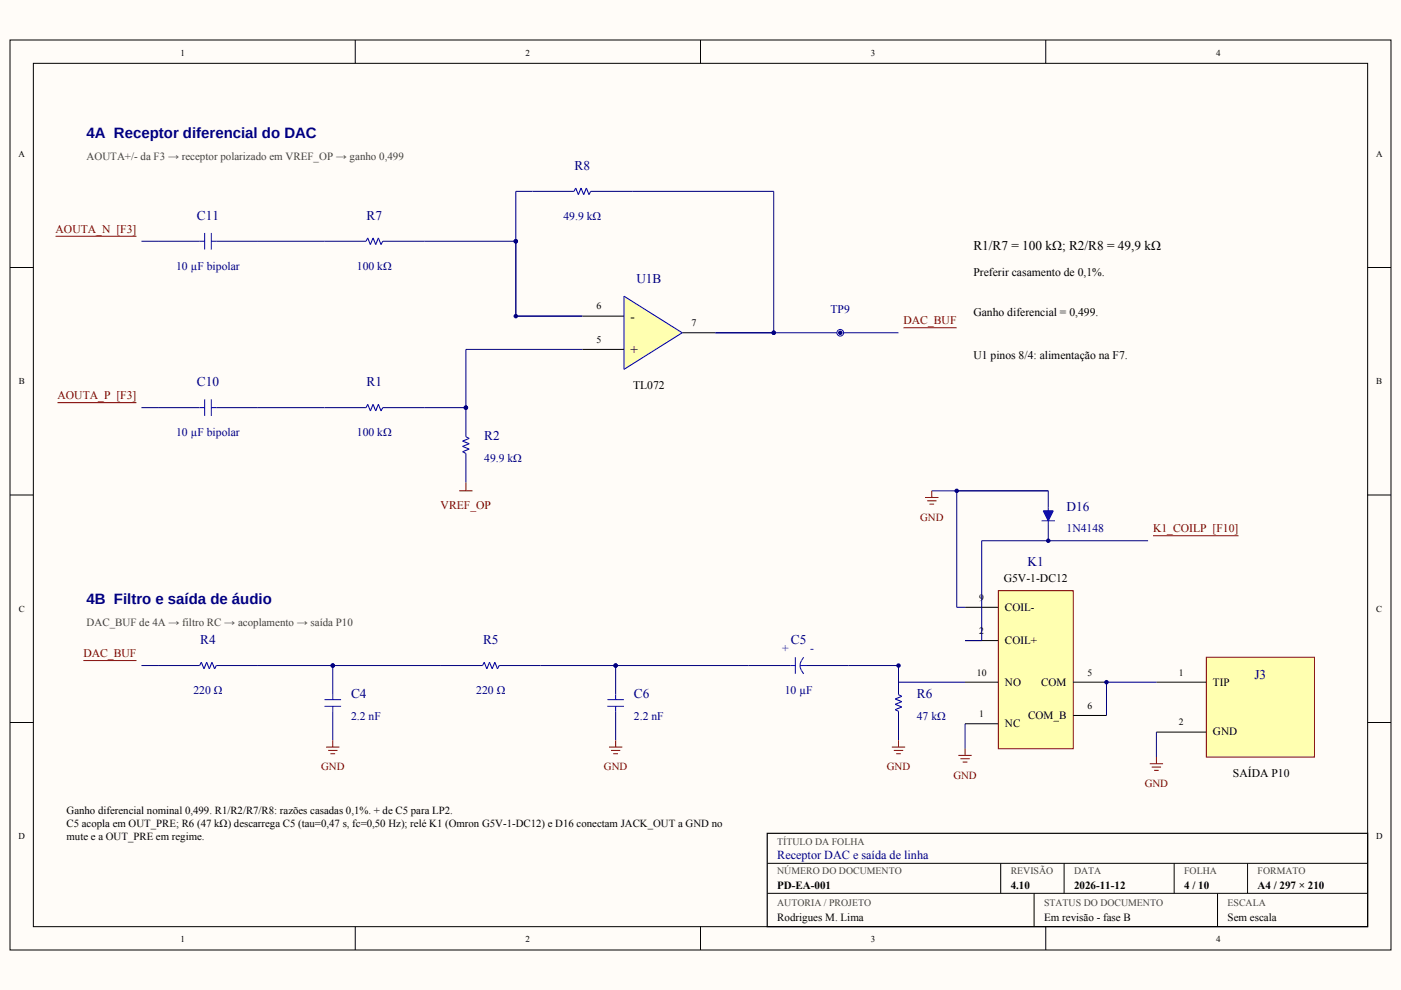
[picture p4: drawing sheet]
<svg xmlns="http://www.w3.org/2000/svg" width="297mm" height="210mm" viewBox="0 0 297 210" stroke-linecap="round" stroke-linejoin="round" font-family="sans-serif">
<path d="M0 0h297v209.9h-297z" fill-rule="evenodd" fill="#fffcf8"/>
<g fill="none" stroke="#000" stroke-width=".21">
<path d="M2.1 8.5h292.8v192.9h-292.8zM7.1 13.4h282.9v183.1h-282.9zM75.3 8.5v4.9M148.5 8.5v4.9M221.7 8.5v4.9M2.1 56.7h5M290 56.7h4.9M2.1 105h5M290 105h4.9M2.1 153.2h5M290 153.2h4.9M75.3 196.5v4.9"/>
<path d="M148.5 196.5v4.9M162.7 183h127.3M162.7 189.4h127.3M212.2 183v6.4M219.2 189.4v7.1M221.7 196.5v4.9M225.6 183v6.4M248.9 183v6.4M258.1 189.4v7.1M264.5 183v6.4"/>
</g>
<path d="M162.7 176.7h127.3v19.8h-127.3z" fill="none" stroke="#000" stroke-width=".25"/>
<path d="M30 51.2h12.3M45.9 51.2h31.7M81.1 51.2h8.9M30 86.4h12.3M45.9 86.4h31.7M81.1 86.4h8.9" fill="none" stroke="#000080" stroke-width=".21"/>
<path d="M42.3 51.2h1.1M43.4 49.4v3.5M44.8 51.2h1.1M44.8 49.4v3.5M42.3 86.4h1.1M43.4 84.7v3.5M44.8 84.7v3.5M44.8 86.4h1.1" fill="none" stroke="#00f" stroke-width=".21"/>
<path d="M11.8 50.1h17.1M12.2 85.4h16.7" fill="none" stroke="#800000" stroke-width=".21"/>
<path d="M77.6 51.2l.4-.8 .5 1.5 .6-1.5 .6 1.5 .5-1.5 .6 1.5 .3-.7M77.6 86.4l.4-.7 .5 1.4 .6-1.4 .6 1.4 .5-1.4 .6 1.4 .3-.7" fill="none" stroke="#00f" stroke-width=".23"/>
<path d="M132.3 62.8l12.3 7.8-12.3 7.7z" fill="#ffffb0"/>
<path d="M132.3 62.8l12.3 7.8-12.3 7.7z" fill="none" stroke="#00f" stroke-width=".23"/>
<path d="M123.5 67h8.8M123.5 74.1h8.8M144.6 70.6h7.1" fill="none" stroke="#000" stroke-width=".21"/>
<path d="M90 51.2h19.4v15.8h14.1M123.5 74.1h-24.7v12.3h-8.8" fill="none" stroke="#000080" stroke-width=".21"/>
<circle cx="98.8" cy="86.4" r=".48" fill="#000080"/>
<path d="M121.7 40.6h-12.3v26.4h14.1M125.2 40.6h8.9M98.8 86.4v6.2M98.8 96.1v6.2" fill="none" stroke="#000080" stroke-width=".21"/>
<path d="M121.7 40.6l.4-.7 .5 1.4 .6-1.4 .6 1.4 .5-1.4 .6 1.4 .3-.7M98.8 92.6l.7 .4-1.4 .5 1.4 .6-1.4 .6 1.4 .5-1.4 .6 .7 .3" fill="none" stroke="#00f" stroke-width=".23"/>
<path d="M97.4 104.1h2.8M98.8 102.3v1.8" fill="none" stroke="#800000" stroke-width=".21"/>
<g fill="#000080">
<circle cx="109.4" cy="67" r=".48"/>
<circle cx="109.4" cy="51.2" r=".48"/>
</g>
<path d="M134.1 40.6h29.9v30h-12.3" fill="none" stroke="#000080" stroke-width=".21"/>
<circle cx="164" cy="70.6" r=".48" fill="#000080"/>
<path d="M151.7 70.6h38.8" fill="none" stroke="#000080" stroke-width=".21"/>
<path d="M191.6 69.5h11.2" fill="none" stroke="#800000" stroke-width=".21"/>
<circle cx="178.2" cy="70.6" r=".71" fill="#fff" stroke="#00f" stroke-width=".21"/>
<path d="M30 141.1h12.3M45.9 141.1h24.7v6.2M70.6 150.8v6.2" fill="none" stroke="#000080" stroke-width=".21"/>
<path d="M42.3 141.1l.4-.7 .6 1.4 .5-1.4 .6 1.4 .5-1.4 .6 1.4 .4-.7" fill="none" stroke="#00f" stroke-width=".23"/>
<path d="M17.7 140.1h11.2M69.1 158.4h2.9M69.6 159.1h1.9M70.1 159.8h.9M70.6 157v1.4" fill="none" stroke="#800000" stroke-width=".21"/>
<path d="M68.8 148.3h3.5M68.8 149.8h3.5M70.6 147.3v1M70.6 149.8v1" fill="none" stroke="#00f" stroke-width=".21"/>
<circle cx="70.6" cy="141.1" r=".48" fill="#000080"/>
<path d="M70.6 141.1h31.7M105.8 141.1h24.7v6.2M130.5 150.8v6.2" fill="none" stroke="#000080" stroke-width=".21"/>
<path d="M102.3 141.1l.4-.7 .5 1.4 .6-1.4 .6 1.4 .5-1.4 .6 1.4 .3-.7" fill="none" stroke="#00f" stroke-width=".23"/>
<path d="M128.8 148.3h3.5M128.8 149.8h3.5M130.5 147.3v1M130.5 149.8v1" fill="none" stroke="#00f" stroke-width=".21"/>
<path d="M129.1 158.4h2.8M129.5 159.1h2M130 159.8h1M130.5 157v1.4" fill="none" stroke="#800000" stroke-width=".21"/>
<circle cx="130.5" cy="141.1" r=".48" fill="#000080"/>
<path d="M222.2 104.1v3.5M222.2 111.1v3.6M130.5 141.1h37.1M171.1 141.1h19.4v6.2M190.5 150.8v6.2" fill="none" stroke="#000080" stroke-width=".21"/>
<path d="M168.6 139.3v3.6M167.6 141.1h1M169.6 141.1h1.5" fill="none" stroke="#00f" stroke-width=".21"/>
<path d="M170.4 139.3a2.39 2.39 0 0 0 0 3.6M190.5 147.3l.7 .3-1.4 .6 1.4 .6-1.4 .5 1.4 .6-1.4 .6 .7 .3" fill="none" stroke="#00f" stroke-width=".23"/>
<path d="M189.1 158.4h2.8M189.5 159.1h2M190 159.8h1M190.5 157v1.4" fill="none" stroke="#800000" stroke-width=".21"/>
<path d="M221.2 108.3h2.1l-1.1 2.1z" fill="#00f"/>
<path d="M221.2 108.3h2.1l-1.1 2.1z" fill="none" stroke="#00f" stroke-width=".23"/>
<path d="M220.8 110.4h2.9M222.2 107.6v.7M222.2 110.4v.7" fill="none" stroke="#00f" stroke-width=".21"/>
<path d="M197.6 104.1h24.6M222.2 114.7h21.2" fill="none" stroke="#000080" stroke-width=".21"/>
<path d="M196.1 105.5h2.9M196.6 106.2h1.9M197.1 106.9h.9M197.6 104.1v1.4M244.5 113.6h18.1" fill="none" stroke="#800000" stroke-width=".21"/>
<path d="M211.7 125.2h15.8v33.6h-15.8z" fill-rule="evenodd" fill="#ffffb0" stroke="#800000" stroke-width=".21"/>
<path d="M204.6 128.8h7.1M204.6 135.8h7.1M204.6 144.6h7.1M204.6 153.5h7.1M227.5 144.6h7.1M227.5 151.7h7.1" fill="none" stroke="#000" stroke-width=".21"/>
<path d="M222.2 104.1h-19.4v24.7h1.8M222.2 114.7h-14.1v21.1h-3.5M190.5 141.1v3.5h14.1M204.6 153.5v5.3M234.6 144.6v7.1" fill="none" stroke="#000080" stroke-width=".21"/>
<path d="M204.6 158.8v1.4M203.2 160.2h2.8M203.6 160.9h2M204.1 161.6h1" fill="none" stroke="#800000" stroke-width=".21"/>
<path d="M255.8 139.3h22.9v21.2h-22.9z" fill-rule="evenodd" fill="#ffffb0" stroke="#800000" stroke-width=".21"/>
<path d="M245.2 144.6h10.6M245.2 155.2h10.6" fill="none" stroke="#000" stroke-width=".21"/>
<path d="M234.6 144.6h10.6M245.2 155.2v5.3" fill="none" stroke="#000080" stroke-width=".21"/>
<path d="M243.8 161.9h2.8M244.2 162.6h2M244.7 163.3h1M245.2 160.5v1.4" fill="none" stroke="#800000" stroke-width=".21"/>
<g fill="#000080">
<circle cx="109.4" cy="51.2" r=".48"/>
<circle cx="98.8" cy="86.4" r=".48"/>
<circle cx="164" cy="70.6" r=".48"/>
<circle cx="178.2" cy="70.6" r=".48"/>
<circle cx="70.6" cy="141.1" r=".48"/>
<circle cx="130.5" cy="141.1" r=".48"/>
<circle cx="190.5" cy="141.1" r=".48"/>
<circle cx="202.8" cy="104.1" r=".48"/>
<circle cx="222.2" cy="114.7" r=".48"/>
<circle cx="234.6" cy="144.6" r=".48"/>
</g>
<g font-size="3.2" fill="#000080">
<text x="18.3" y="29.3">4A Receptor diferencial do DAC</text>
<text x="18.3" y="128.1">4B Filtro e saída de áudio</text>
</g>
<g font-size="2.8" fill="#000080">
<text x="121.8" y="36">R8</text>
<text x="41.7" y="46.6">C11</text>
<text x="77.7" y="46.6">R7</text>
<text x="134.9" y="60">U1B</text>
<text x="41.7" y="81.8">C10</text>
<text x="77.7" y="81.8">R1</text>
<text x="102.7" y="93.3">R2</text>
<text x="226.1" y="108.3">D16</text>
<text x="217.9" y="119.9">K1</text>
<text x="42.5" y="136.5">R4</text>
<text x="102.4" y="136.5">R5</text>
<text x="167.7" y="136.5">C5</text>
<text x="266" y="143.9">J3</text>
<text x="74.4" y="148">C4</text>
<text x="134.4" y="148">C6</text>
<text x="194.4" y="148">R6</text>
</g>
<g font-size="2.8">
<text x="206.4" y="52.9">R1/R7 = 100 kΩ; R2/R8 = 49,9 kΩ</text>
<text x="133.7" y="68.1">-</text>
<text x="133.7" y="75.1">+</text>
</g>
<text font-size="2.6" fill="#000080" x="164.8" y="182.2">Receptor DAC e saída de linha</text>
<g font-size="2.5" fill="#000080">
<text x="119.5" y="46.6">49.9 kΩ</text>
<text x="37.3" y="57.2">10 µF bipolar</text>
<text x="75.7" y="57.2">100 kΩ</text>
<text x="176.1" y="66.3">TP9</text>
<text x="37.3" y="92.4">10 µF bipolar</text>
<text x="75.7" y="92.4">100 kΩ</text>
<text x="102.7" y="97.9">49.9 kΩ</text>
<text x="226.1" y="112.9">1N4148</text>
<text x="41" y="147.1">220 Ω</text>
<text x="101" y="147.1">220 Ω</text>
<text x="166.4" y="147.1">10 µF</text>
<text x="74.4" y="152.6">2.2 nF</text>
<text x="134.4" y="152.6">2.2 nF</text>
<text x="194.4" y="152.6">47 kΩ</text>
</g>
<g font-size="2.5" fill="#800000">
<text x="11.8" y="49.4">AOUTA_N [F3]</text>
<text x="191.6" y="68.8">DAC_BUF</text>
<text x="12.2" y="84.7">AOUTA_P [F3]</text>
<text x="93.4" y="108">VREF_OP</text>
<text x="244.5" y="112.9">K1_COILP [F10]</text>
<text x="17.7" y="139.3">DAC_BUF</text>
</g>
<g font-size="2.5">
<text x="206.4" y="58.6">Preferir casamento de 0,1%.</text>
<text x="206.4" y="67">Ganho diferencial = 0,499.</text>
<text x="206.4" y="76.2">U1 pinos 8/4: alimentação na F7.</text>
<text x="134.2" y="82.6">TL072</text>
<text x="212.8" y="123.5">G5V-1-DC12</text>
<text x="261.4" y="164.7">SAÍDA P10</text>
</g>
<g font-size="2.5" fill="#00f">
<text x="165.8" y="138.3">+</text>
<text x="171.7" y="138.3">-</text>
</g>
<g font-size="2.4">
<text x="213.1" y="129.5">COIL-</text>
<text x="213.1" y="136.5">COIL+</text>
<text x="213.1" y="145.3">NO</text>
<text x="220.7" y="145.3">COM</text>
<text x="257.2" y="145.3">TIP</text>
<text x="213.1" y="154.2">NC</text>
<text x="218" y="152.4">COM_B</text>
<text x="257.2" y="155.9">GND</text>
</g>
<g font-size="2.3" fill="#404040">
<text x="18.3" y="33.9">AOUTA+/- da F3 → receptor polarizado em VREF_OP → ganho 0,499</text>
<text x="18.3" y="132.6">DAC_BUF de 4A → filtro RC → acoplamento → saída P10</text>
</g>
<g font-size="2.3" fill="#800000">
<text x="195.1" y="110.4">GND</text>
<text x="68.1" y="163.3">GND</text>
<text x="128" y="163.3">GND</text>
<text x="188" y="163.3">GND</text>
<text x="202.1" y="165.1">GND</text>
<text x="242.7" y="166.9">GND</text>
</g>
<g font-size="2.3">
<text x="14.1" y="172.5">Ganho diferencial nominal 0,499. R1/R2/R7/R8: razões casadas 0,1%. + de C5 para LP2.</text>
<text x="14.1" y="175.3">C5 acopla em OUT_PRE; R6 (47 kΩ) descarrega C5 (tau=0,47 s, fc=0,50 Hz); relé K1 (Omron G5V-1-DC12) e D16 conectam JACK_OUT a GND no</text>
<text x="14.1" y="178.2">mute e a OUT_PRE em regime.</text>
<text x="164.8" y="188.6">PD-EA-001</text>
<text x="214.3" y="188.6">4.10</text>
<text x="227.7" y="188.6">2026-11-12</text>
<text x="251.1" y="188.6">4 / 10</text>
<text x="266.6" y="188.6">A4 / 297 × 210</text>
<text x="164.8" y="195.2">Rodrigues M. Lima</text>
<text x="221.4" y="195.2">Em revisão - fase B</text>
<text x="260.3" y="195.2">Sem escala</text>
</g>
<g font-size="2.1">
<text x="126.5" y="65.6">6</text>
<text x="146.6" y="69.1">7</text>
<text x="126.5" y="72.7">5</text>
</g>
<g font-size="2.1" fill="#404040">
<text x="164.8" y="179.1">TÍTULO DA FOLHA</text>
<text x="164.8" y="185.4">NÚMERO DO DOCUMENTO</text>
<text x="214.3" y="185.4">REVISÃO</text>
<text x="227.7" y="185.4">DATA</text>
<text x="251.1" y="185.4">FOLHA</text>
<text x="266.6" y="185.4">FORMATO</text>
<text x="164.8" y="192.1">AUTORIA / PROJETO</text>
<text x="221.4" y="192.1">STATUS DO DOCUMENTO</text>
<text x="260.3" y="192.1">ESCALA</text>
</g>
<g font-size="2">
<text x="207.6" y="127.4">9</text>
<text x="207.6" y="134.4">2</text>
<text x="207.1" y="143.2">10</text>
<text x="230.6" y="143.2">5</text>
<text x="250" y="143.2">1</text>
<text x="207.6" y="152">1</text>
<text x="230.6" y="150.3">6</text>
<text x="250" y="153.8">2</text>
</g>
<g font-size="1.9">
<text x="38.2" y="11.8">1</text>
<text x="111.4" y="11.8">2</text>
<text x="184.6" y="11.8">3</text>
<text x="257.8" y="11.8">4</text>
<text x="3.9" y="33.2">A</text>
<text x="291.8" y="33.2">A</text>
<text x="4" y="81.5">B</text>
<text x="291.8" y="81.5">B</text>
<text x="4" y="129.7">C</text>
<text x="291.8" y="129.7">C</text>
<text x="3.9" y="177.9">D</text>
<text x="291.8" y="177.9">D</text>
<text x="38.2" y="199.8">1</text>
<text x="111.4" y="199.8">2</text>
<text x="184.6" y="199.8">3</text>
<text x="257.8" y="199.8">4</text>
</g>
</svg>
